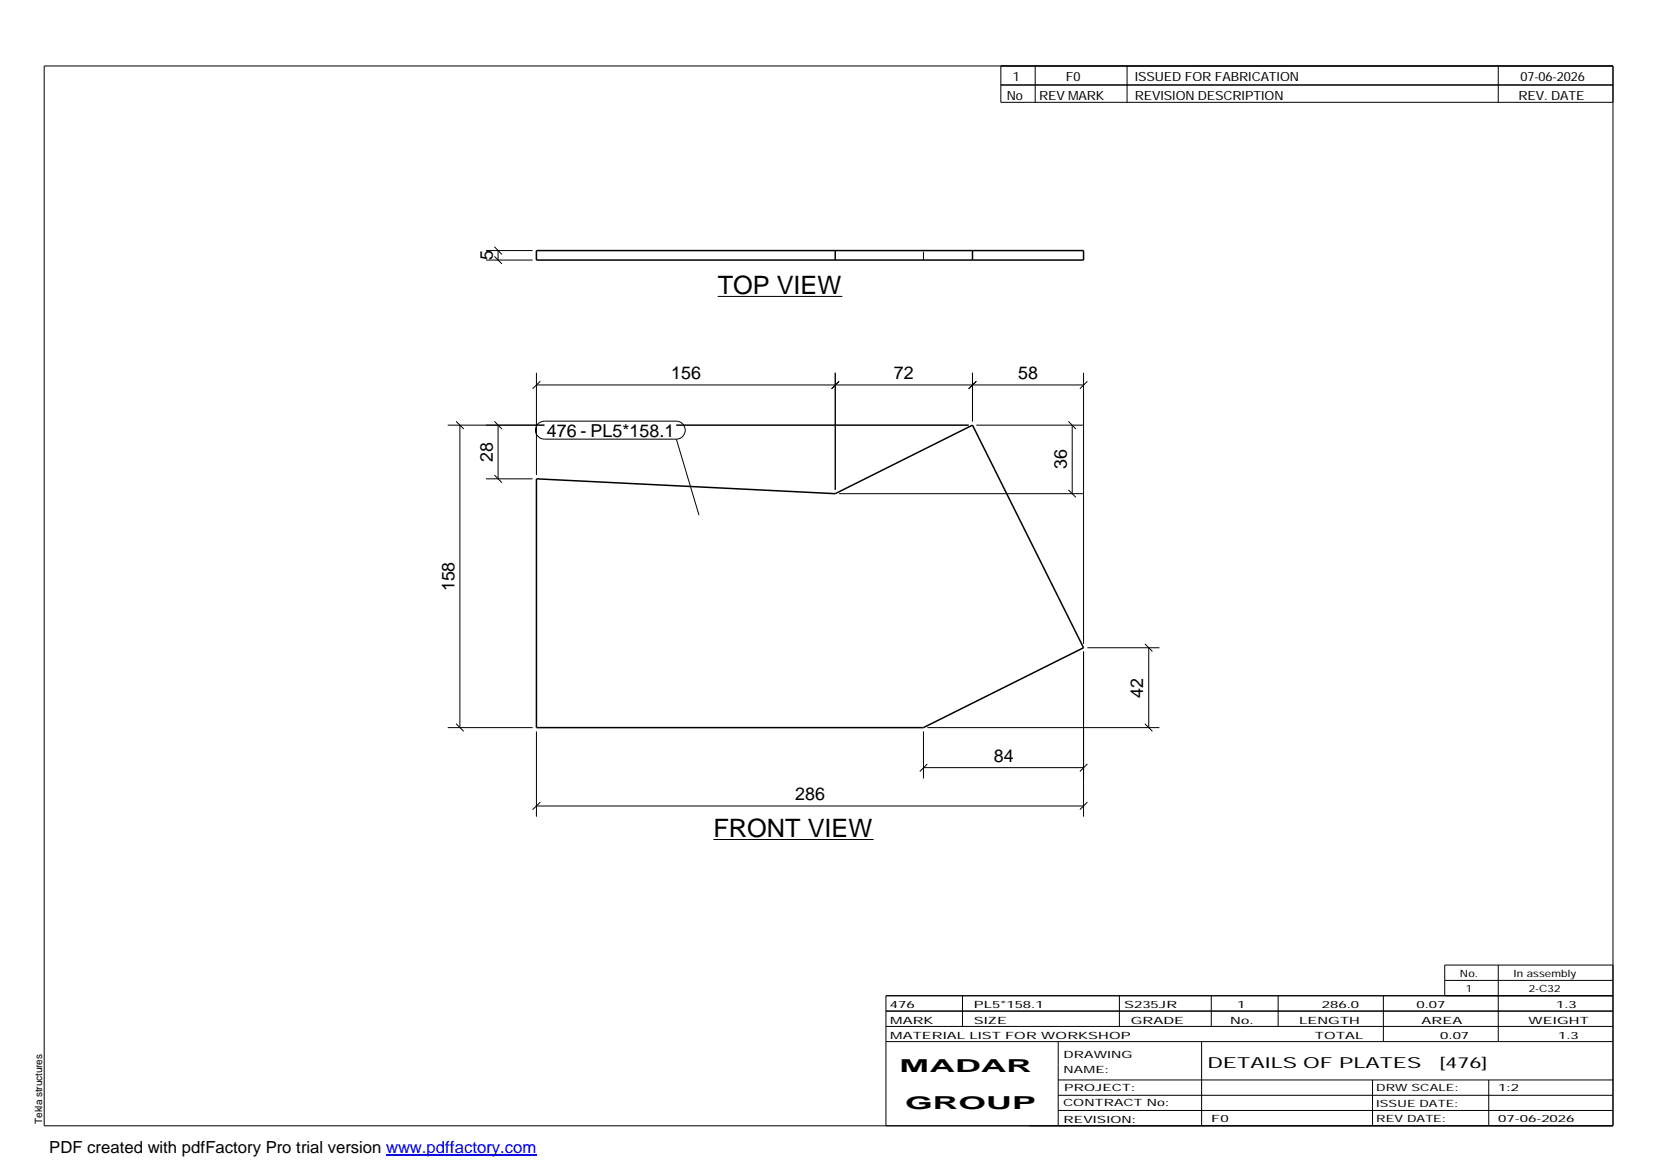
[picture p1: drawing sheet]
<svg xmlns="http://www.w3.org/2000/svg" width="420mm" height="297mm" viewBox="0 0 420 297" stroke-linecap="round" stroke-linejoin="round" font-family="sans-serif">
<path d="M136.2 63.6h138.9v2.4h-138.9zM212 63.6v2.4M246.9 63.6v2.4M136.2 121.6l75.8 3.7 34.9-17.4 28.2 56.6-40.7 20.2h-98.2z" fill="none" stroke="#000" stroke-width=".38"/>
<path d="M136.2 66v-2.4M234.4 66v-2.4" fill="none" stroke="#000" stroke-width=".25" stroke-dasharray="2.1 2.1" stroke-linecap="butt"/>
<g fill="none" stroke="#000" stroke-width=".25">
<path d="M11.2 16.7h398.3v269.1h-398.3zM254.1 16.7v9.3h155.4M262.8 16.7v9.3M286.1 16.7v9.3M380.4 16.7v9.3M254.1 21.6h155.4M123.4 66h11.8M123.4 63.6h11.8M125.5 65.1l1.9 1.9M125.5 62.6l1.9 2M126.4 63.6v2.4M182.2 75.3h31.7"/>
<path d="M136.2 94.6v26M136.2 97.7h138.9M137.2 96.8l-2 1.9M212 94.6v29.8M213 96.8l-1.9 1.9M246.9 94.6v12.4M247.9 96.8l-2 1.9M275.1 94.6v68.9M276.1 96.8l-1.9 1.9M113.7 107.9h24.5M115.8 107l1.9 1.9M116.8 107.9v76.8"/>
<path d="M125.5 107l1.9 1.9M126.4 107.9v13.7M136.6 107.6l.8-.5 .8-.2h33.5a2.29 2.29 0 0 1 2.3 2.3 2.29 2.29 0 0 1-2.3 2.3h-33.5a2.27 2.27 0 0 1-2.1-1.4 2.27 2.27 0 0 1 .5-2.5zM171.7 107.9h74.2M171.7 111.5l5.8 19.3M247.9 107.9h27M271.2 107l1.9 1.9M272.2 107.9v17.4M123.4 121.6h11.8M125.5 120.6l1.9 1.9M213 125.3h61.9M271.2 124.4l1.9 1.9"/>
<path d="M275.1 165.4v41.9M276.1 164.5h18.2M290.7 163.5l1.9 1.9M291.6 164.5v20.2M113.7 184.7h21.5M115.8 183.8l1.9 1.9M136.2 185.7v21.6M234.4 194.9h40.7M234.4 185.7v11.9M235.4 184.7h58.9M235.4 194l-1.9 1.9M276.1 194l-1.9 1.9"/>
<path d="M290.7 183.8l1.9 1.9M136.2 204.6h138.9M137.2 203.7l-2 1.9M181.1 213.1h40.7M276.1 203.7l-1.9 1.9M224.9 256.7h184.6M244.3 252.8v7.8M284.2 252.8v7.8M307.5 252.8v7.8M324.5 252.8v7.8M351.2 252.8v11.6M366.8 248.9h42.7"/>
<path d="M380.4 245v19.4M409.5 245h-42.7v7.8M409.5 252.8h-184.6v33M224.9 264.4h184.6M224.9 260.6h184.6M268.6 264.4v21.4M268.6 274.2h140.9M268.6 278.1h140.9M305.1 264.4v21.4M348.4 274.2v11.6M378 274.2v11.6M268.6 281.9h140.9"/>
</g>
<path d="M98 293.3h38.2" fill="none" stroke="#00f" stroke-width=".3"/>
<g font-size="6.4">
<text x="182.2" y="74.5">TOP VIEW</text>
<text x="181.1" y="212.4">FRONT VIEW</text>
</g>
<g font-size="4.5">
<text x="125.1" y="66.1" transform="rotate(-90 125.1 66.1)">5</text>
<text x="170.3" y="96.3">156</text>
<text x="226.9" y="96.3">72</text>
<text x="258.5" y="96.3">58</text>
<text x="138.8" y="110.9">476 - PL5*158.1</text>
<text x="125.1" y="117.3" transform="rotate(-90 125.1 117.3)">28</text>
<text x="270.8" y="119.2" transform="rotate(-90 270.8 119.2)">36</text>
<text x="115.4" y="150.1" transform="rotate(-90 115.4 150.1)">158</text>
<text x="290.2" y="177.1" transform="rotate(-90 290.2 177.1)">42</text>
<text x="252.3" y="193.5">84</text>
<text x="201.8" y="203.2">286</text>
<text x="228.4" y="272.3">MADAR</text>
<text x="229.8" y="281.6">GROUP</text>
</g>
<text font-size="4.2" x="12.5" y="292.7">PDF created with pdfFactory Pro trial version www.pdffactory.com</text>
<g font-size="3.9">
<text x="306.5" y="271.3">DETAILS OF PLATES</text>
<text x="365.4" y="271.3">[476]</text>
</g>
<g font-size="3.2">
<text x="257.1" y="20.5">1</text>
<text x="270.6" y="20.5">F0</text>
<text x="288.1" y="20.5">ISSUED FOR FABRICATION</text>
<text x="386" y="20.5">07-06-2026</text>
<text x="255.6" y="25.5">No</text>
<text x="263.8" y="25.5">REV MARK</text>
<text x="288.1" y="25.5">REVISION DESCRIPTION</text>
<text x="385.5" y="25.5">REV. DATE</text>
</g>
<g font-size="2.5">
<text x="370.6" y="247.9">No.</text>
<text x="372.1" y="251.8">1</text>
<text x="384.3" y="247.9">In assembly</text>
<text x="388.1" y="251.8">2-C32</text>
<text x="225.9" y="255.9">476</text>
<text x="247.3" y="255.9">PL5*158.1</text>
<text x="285.4" y="255.9">S235JR</text>
<text x="314.1" y="255.9">1</text>
<text x="335.6" y="255.9">286.0</text>
<text x="359.6" y="255.9">0.07</text>
<text x="395.1" y="255.9">1.3</text>
<text x="226" y="263.7">MATERIAL LIST FOR WORKSHOP</text>
<text x="226" y="259.9">MARK</text>
<text x="247.2" y="259.9">SIZE</text>
<text x="287.1" y="259.9">GRADE</text>
<text x="312.3" y="259.9">No.</text>
<text x="329.8" y="259.9">LENGTH</text>
<text x="333.8" y="263.7">TOTAL</text>
<text x="360.9" y="259.9">AREA</text>
<text x="365.6" y="263.7">0.07</text>
<text x="388.1" y="259.9">WEIGHT</text>
<text x="395.6" y="263.7">1.3</text>
<text x="270" y="268.5">DRAWING</text>
<text x="270" y="272.5">NAME:</text>
<text x="269.9" y="280.9">CONTRACT No:</text>
<text x="270.2" y="277">PROJECT:</text>
<text x="349.4" y="277.1">DRW SCALE:</text>
<text x="349.4" y="281">ISSUE DATE:</text>
<text x="380.4" y="277.1">1:2</text>
<text x="10.7" y="285.4" transform="rotate(-90 10.7 285.4)">Tekla structures</text>
<text x="270" y="285">REVISION:</text>
<text x="307.5" y="284.8">F0</text>
<text x="349.4" y="284.8">REV DATE:</text>
<text x="380.4" y="284.8">07-06-2026</text>
</g>
</svg>
